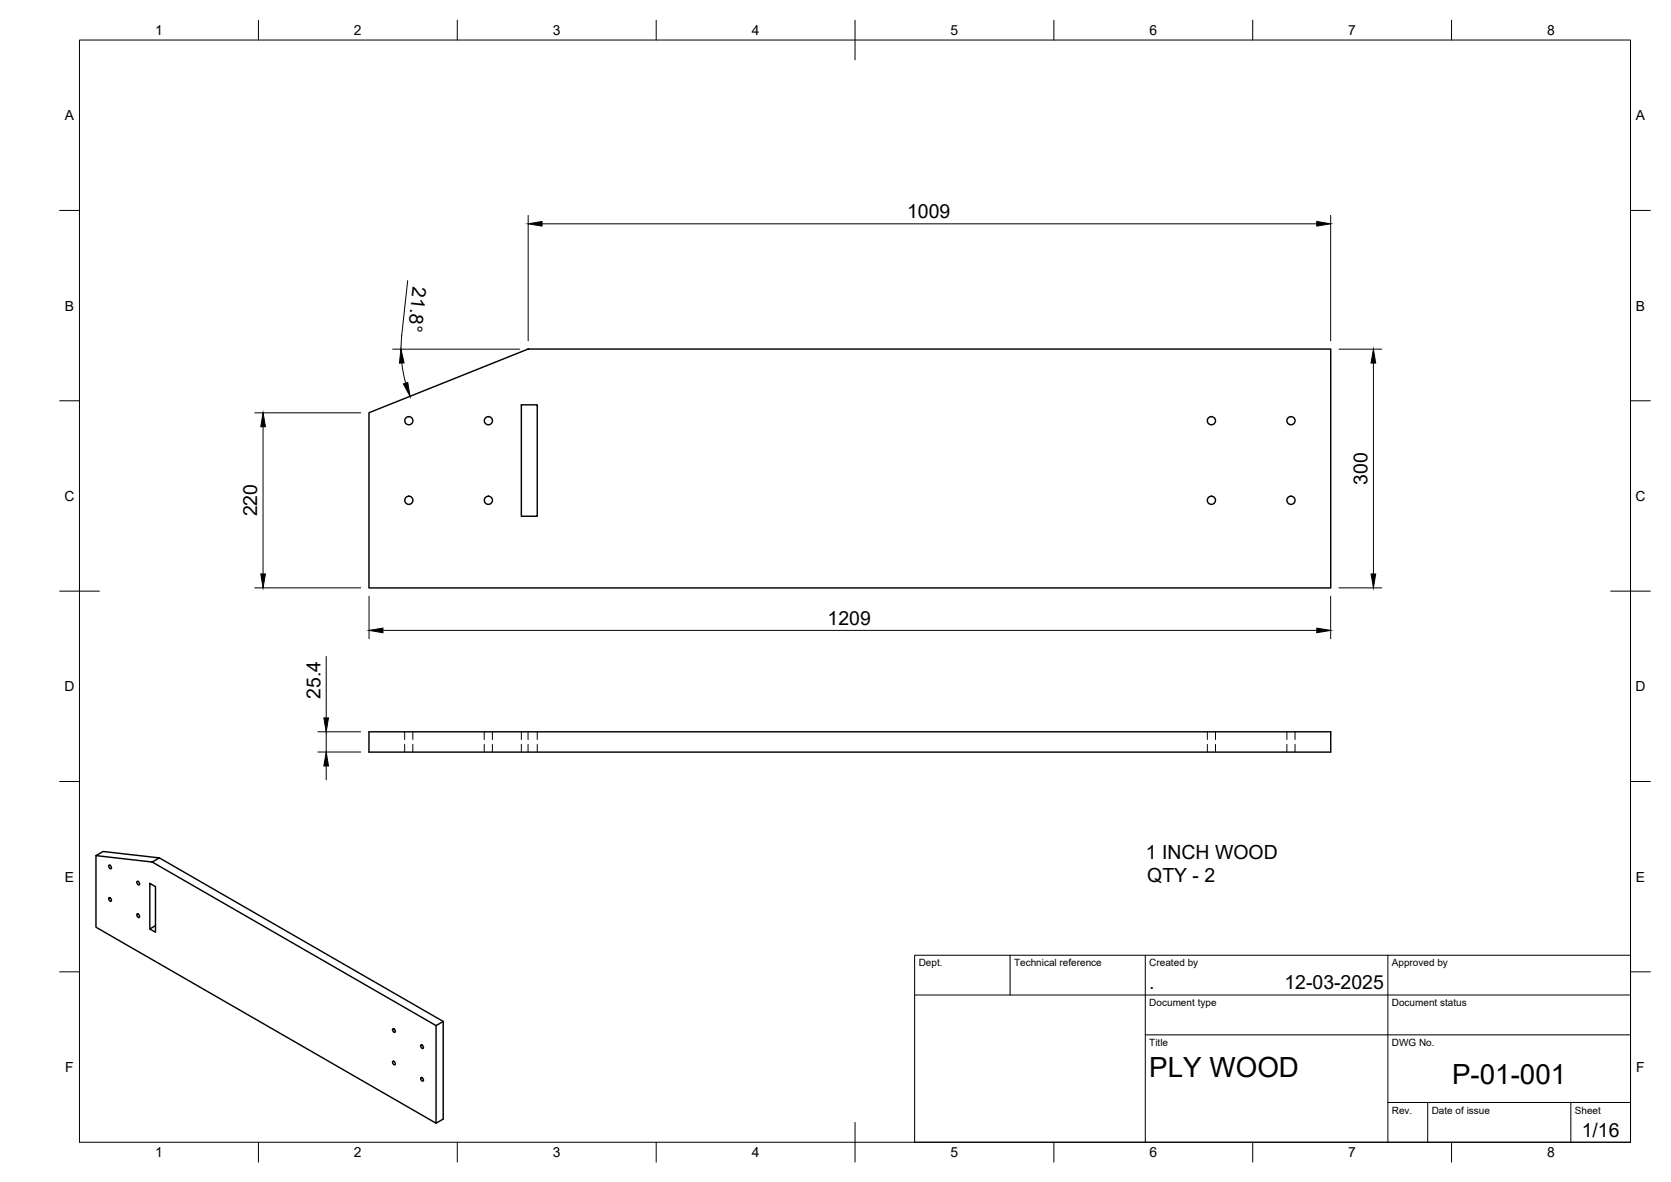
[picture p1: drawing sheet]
<svg xmlns="http://www.w3.org/2000/svg" width="420mm" height="297mm" viewBox="0 0 420 297" stroke-linecap="round" stroke-linejoin="round" font-family="sans-serif">
<!-- layer: Visible -->
<g fill="none" stroke="#000" stroke-width=".36">
<path d="M92.8 103.7l40-16h201.8v60.1h-241.8zM131.1 101.7h4v28h-4zM92.8 183.9h241.8v5.1h-241.8zM24.1 215l1.8-1 14.2 1.6-1.8 1zM24.1 215v18l85.5 49.3v-24.6l-71.3-41.1M27.4 217.5l.4 .1 .2 .7-.5-.2zM40.1 215.6l71.3 41.1v24.5l-1.8 1.1M27.4 225.6l.4 .2 .2 .6-.5-.1zM34.4 229.7l.5 .2 .2 .6-.5-.1zM34.4 221.5l.5 .2 .2 .6-.5-.1zM37.7 222l1.4 .8v11.5l-1.4-.8zM39.1 232.6l-1.4 .9"/>
<path d="M98.7 258.6l.5 .1 .2 .7-.5-.2zM111.4 256.7l-1.8 1M98.7 266.7l.5 .2 .2 .6-.5-.1zM105.8 262.6l.5 .2 .1 .6-.5-.1zM105.8 270.8l.5 .2 .1 .6-.5-.1z"/>
<circle cx="102.8" cy="105.7" r="1.03"/>
<circle cx="122.8" cy="105.7" r="1.03"/>
<circle cx="304.6" cy="105.7" r="1.03"/>
<circle cx="324.6" cy="105.7" r="1.03"/>
<circle cx="102.8" cy="125.7" r="1.03"/>
<circle cx="122.8" cy="125.7" r="1.03"/>
<circle cx="304.6" cy="125.7" r="1.03"/>
<circle cx="324.6" cy="125.7" r="1.03"/>
</g>
<!-- layer: Hidden -->
<g fill="none" stroke="#000" stroke-width=".25">
<path d="M101.7 183.9v2M101.7 187.1v1.9M103.8 183.9v2M103.8 187.1v1.9M121.8 183.9v2M121.8 187.1v1.9M123.8 183.9v2M123.8 187.1v1.9M131.1 183.9v2M131.1 187.1v1.9M132.8 183.9v2M132.8 187.1v1.9"/>
<path d="M135.1 183.9v2M135.1 187.1v1.9M303.6 183.9v2M303.6 187.1v1.9M305.6 183.9v2M305.6 187.1v1.9M323.6 183.9v2M323.6 187.1v1.9M325.6 183.9v2M325.6 187.1v1.9"/>
</g>
<!-- layer: BORDER -->
<g fill="none" stroke="#000" stroke-width=".25">
<path d="M20 10.1h390v276.9h-390zM65 5.1v5M115 5.1v5M165 5.1v5M215 5.1v10M265 5.1v5M315 5.1v5M365 5.1v5M15 52.9h5M410 52.9h5M15 100.7h5M410 100.7h5"/>
<path d="M15 148.6h10M405 148.6h10M15 196.4h5M410 196.4h5M15 244.2h5M410 244.2h5M65 287v5M115 287v5M165 287v5M215 282.1v9.9M265 287v5M315 287v5"/>
<path d="M365 287v5"/>
</g>
<!-- layer: TITLEBLOCK -->
<path d="M230 240.1h180v46.9h-180zM230 250h180M254 240.1v9.9M288 240.1v46.9M349 240.1v46.9M288 260.1h122M349 277.1h61M359 277.1v9.9M395 277.1v9.9" fill="none" stroke="#000" stroke-width=".25"/>
<!-- layer: FD_Dimensions -->
<g fill="none" stroke="#000" stroke-width=".25">
<path d="M132.8 54.1v31.5M136.3 56.2h194.8M334.6 54.1v31.5M102.5 70.5l-1.5 14.3-.2 2.9M98.7 87.7h32M101 91.2l1 5.1M336.7 87.7h10.7M345.3 91.2v53M64.1 103.7h26.6M66.1 107.2v37M64.1 147.7h26.6M92.8 149.8v10.7"/>
<path d="M96.3 158.4h234.8M334.6 149.8v10.7M336.7 147.7h10.7M82 165v15.4M79.9 189h10.8M79.9 183.9h10.8M82 183.9v5.1M82 192.5v3.5"/>
</g>
<path d="M132.8 56.2l3.5-.5v1.1zM331.1 55.7l3.5 .5-3.5 .6zM100.8 87.7l.8 3.5-1.2 .1zM101.4 96.5l1.1-.4 .6 3.5zM345.3 87.7l.6 3.5h-1.2zM66.1 103.7l.6 3.5h-1.1zM65.6 144.2h1.1l-.6 3.5zM92.8 158.4l3.5-.6v1.2zM331.1 157.8l3.5 .6-3.5 .6zM344.7 144.2h1.2l-.6 3.5zM82 189l.6 3.5h-1.2zM81.4 180.4h1.2l-.6 3.5z" fill="#000" stroke="#000" stroke-width=".25"/>
<g font-size="7">
<text x="289" y="270.6">PLY WOOD</text>
<text x="365.1" y="272.3">P-01-001</text>
</g>
<g font-size="4.9">
<text x="228.1" y="54.8">1009</text>
<text x="103.8" y="71.9" transform="rotate(96 103.8 71.9)">21.8°</text>
<text x="343.9" y="121.8" transform="rotate(-90 343.9 121.8)">300</text>
<text x="64.7" y="129.8" transform="rotate(-90 64.7 129.8)">220</text>
<text x="208.1" y="157">1209</text>
<text x="80.6" y="175.6" transform="rotate(-90 80.6 175.6)">25.4</text>
<text x="288.1" y="215.8">1 INCH WOOD</text>
<text x="288.5" y="221.7">QTY - 2</text>
<text x="289" y="248.5">.</text>
<text x="323" y="248.5">12-03-2025</text>
<text x="397.7" y="285.7">1/16</text>
</g>
<g font-size="3.5">
<text x="39" y="8.8">1</text>
<text x="89" y="8.8">2</text>
<text x="139" y="8.8">3</text>
<text x="189" y="8.8">4</text>
<text x="239" y="8.8">5</text>
<text x="289" y="8.8">6</text>
<text x="339" y="8.8">7</text>
<text x="389" y="8.8">8</text>
<text x="16.3" y="30.2">A</text>
<text x="411.3" y="30.2">A</text>
<text x="16.3" y="78">B</text>
<text x="411.3" y="78">B</text>
<text x="16.2" y="125.9">C</text>
<text x="411.2" y="125.9">C</text>
<text x="16.2" y="173.7">D</text>
<text x="411.2" y="173.7">D</text>
<text x="16.3" y="221.6">E</text>
<text x="411.3" y="221.6">E</text>
<text x="16.4" y="269.4">F</text>
<text x="411.4" y="269.4">F</text>
<text x="39" y="290.8">1</text>
<text x="89" y="290.8">2</text>
<text x="139" y="290.8">3</text>
<text x="189" y="290.8">4</text>
<text x="239" y="290.8">5</text>
<text x="289" y="290.8">6</text>
<text x="339" y="290.8">7</text>
<text x="389" y="290.8">8</text>
</g>
<g font-size="2.5">
<text x="231" y="242.9">Dept.</text>
<text x="255" y="242.9">Technical reference</text>
<text x="289" y="242.9">Created by</text>
<text x="350" y="242.9">Approved by</text>
<text x="289" y="252.8">Document type</text>
<text x="350" y="252.8">Document status</text>
<text x="289" y="262.9">Title</text>
<text x="350" y="262.9">DWG No.</text>
<text x="350" y="279.9">Rev.</text>
<text x="360" y="279.9">Date of issue</text>
<text x="396" y="279.9">Sheet</text>
</g>
</svg>
